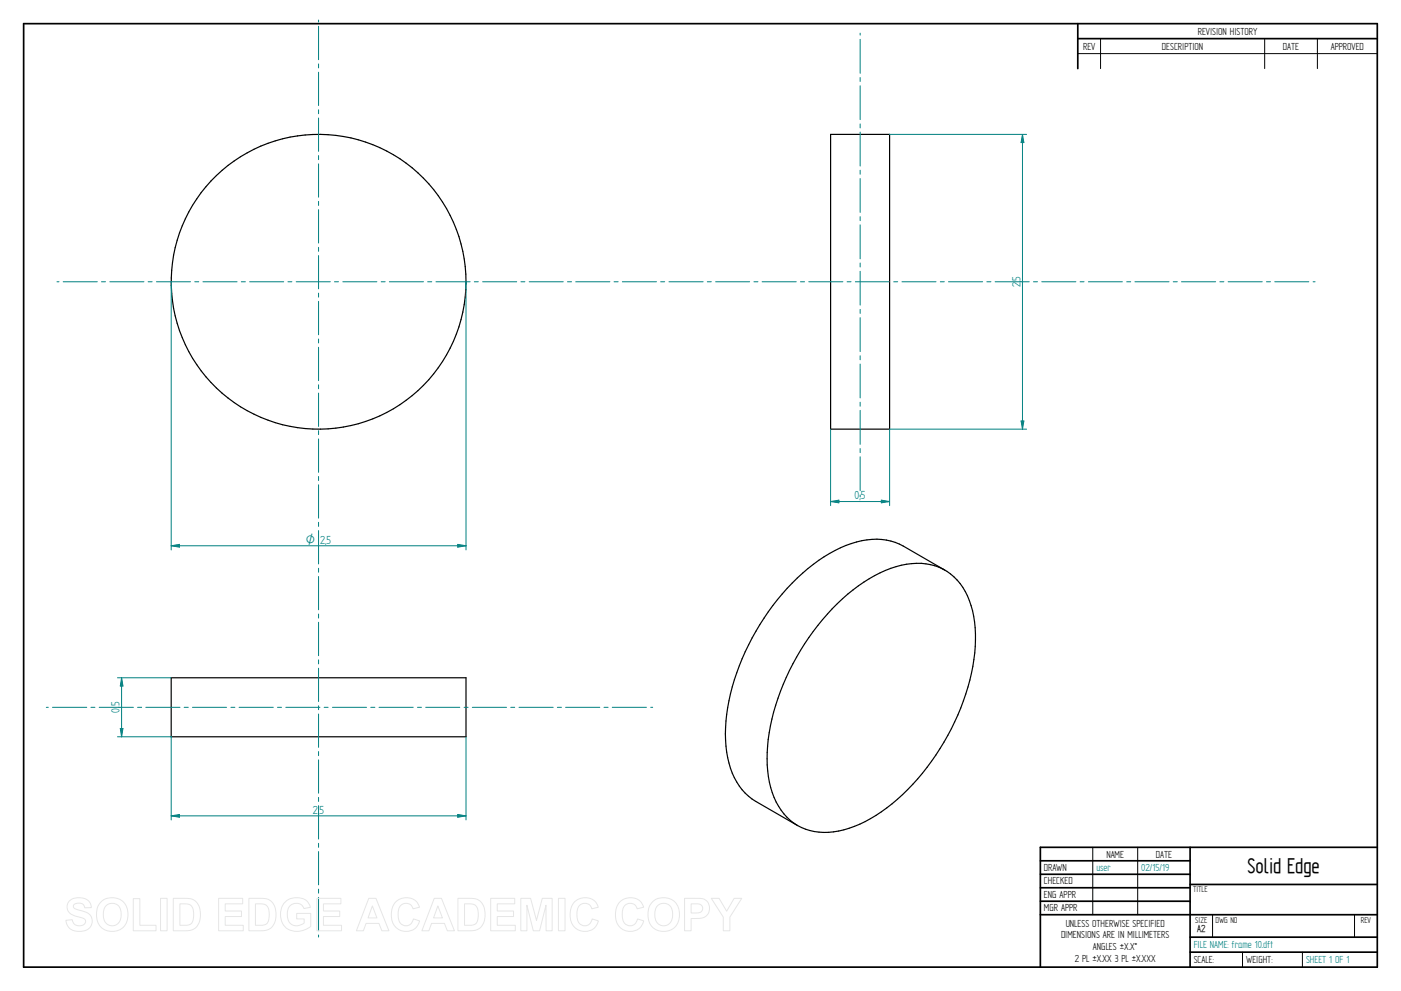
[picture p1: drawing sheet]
<svg xmlns="http://www.w3.org/2000/svg" width="594mm" height="420mm" viewBox="0 0 594 420" stroke-linecap="round" stroke-linejoin="round" font-family="sans-serif">
<g fill="none" stroke="#000" stroke-width=".72">
<path d="M10 10h574v400h-574zM457 10v19.1M457 16.4h127M504.6 359.2v50.8M584 359.2h-142.9v50.8M441.1 365h63.5M441.1 370.7h63.5M441.1 376.4h63.5M504.6 375h79.4M441.1 382.1h63.5M441.1 387.8h142.9M504.6 397.3h79.4"/>
<path d="M504.6 403.7h79.4"/>
</g>
<path d="M466.7 16.4v12.7M536.3 16.4v12.7M558.6 16.4v12.7M457 22.7h127M463.4 359.2v28.6M482.4 359.2v28.6M514.2 387.9v9.4M574.4 387.9v9.4M526.9 403.7v6.3M552.3 403.7v6.3" fill="none" stroke="#000" stroke-width=".42"/>
<g fill="none" stroke="#000" stroke-width=".51">
<path d="M352.2 57h25v124.9h-25zM352.9 258.1a60 60 0 0 1 31.5-18.9 23.1 23.1 0 0 1 27.4 17.6 63.6 63.6 0 0 1-2.3 37.4 100.5 100.5 0 0 1-35.7 50 41.3 41.3 0 0 1-26.5 8.6 22.7 22.7 0 0 1-19.8-16.7 62.1 62.1 0 0 1 1.4-37.1 106.2 106.2 0 0 1 24-40.9zM400.7 241.8l-17.7-10.3a27.7 27.7 0 0 0-24.3-.2 80.5 80.5 0 0 0-34.7 30.8 90.5 90.5 0 0 0-16.3 51.7 31.9 31.9 0 0 0 9.8 23.8l3 2.2 17.7 10.2M72.6 287.4h125v25h-125z"/>
<circle cx="135.1" cy="119.5" r="62.5"/>
</g>
<g fill="none" stroke="#008080" stroke-width=".42">
<path d="M135.1 8.5v.9M135.1 11.1v14.2M364.7 14.1v.8M364.7 16.7v14.4M135.1 27.1v1.7M135.1 30.6v14.1M364.7 32.9v1.6M364.7 36.4v14.3M135.1 46.5v1.7M135.1 50v14.2M364.7 52.5v1.7M364.7 56v14.4"/>
<path d="M135.1 66v1.7M135.1 69.5v14.1M364.7 72.2v1.7M364.7 75.7v14.3M135.1 85.4v1.7M135.1 88.9v14.1M364.7 91.9v1.7M364.7 95.3v14.4M24.2 119.5h.8M26.8 119.5h14.5M43 119.5h1.7M46.6 119.5h14.4"/>
<path d="M62.8 119.5h1.7M66.3 119.5h14.5M72.6 119.5v113.7M82.6 119.5h1.7M86.1 119.5h14.4M102.3 119.5h1.7M105.8 119.5h14.5M122.1 119.5h1.7M125.6 119.5h14.5M135.1 104.9v1.7M135.1 108.3v14.2M141.9 119.5h1.6"/>
<path d="M145.4 119.5h14.4M161.6 119.5h1.7M165.1 119.5h14.5M181.3 119.5h1.8M184.9 119.5h14.4M197.6 119.5v113.7M201.1 119.5h1.7M204.6 119.5h14.5M220.9 119.5h1.7M224.4 119.5h14.4M240.7 119.5h1.7M244.1 119.5h14.5"/>
<path d="M260.4 119.5h1.7M263.9 119.5h14.5M280.2 119.5h1.6M283.7 119.5h14.4M299.9 119.5h1.7M303.4 119.5h14.5M319.7 119.5h1.7M323.2 119.5h14.4M339.4 119.5h1.8M342.9 119.5h14.5M359.2 119.5h1.7M362.7 119.5h14.5"/>
<path d="M364.7 111.5v1.7M364.7 115v14.4M379 119.5h1.7M382.5 119.5h14.4M398.7 119.5h1.7M402.2 119.5h14.5M418.5 119.5h1.7M422 119.5h14.4M438.2 119.5h1.7M441.7 119.5h14.5M458 119.5h1.7M461.5 119.5h14.4"/>
<path d="M477.8 119.5h1.7M481.2 119.5h14.5M497.5 119.5h1.7M501 119.5h14.5M517.3 119.5h1.7M520.8 119.5h14.5M537 119.5h1.7M540.5 119.5h14.5M556.8 119.5h.9M135.1 124.3v1.7M135.1 127.8v14.1M364.7 131.2v1.7"/>
<path d="M364.7 134.7v14.4M135.1 143.7v1.7M135.1 147.2v14.2M364.7 150.8v1.7M364.7 154.3v14.4M135.1 163.2v1.6M135.1 166.7v14.1M364.7 170.5v1.7M364.7 174v14.4M135.1 182.6v1.7M135.1 186.1v14.1M364.7 190.2v1.7"/>
<path d="M364.7 193.7v14.3M135.1 202v1.8M135.1 205.5v14.2M364.7 209.8v.9M72.6 231.4l3.5-.6v1.2zM135.1 221.4v1.8M135.1 225v14.1M135.1 240.9v1.7M135.1 244.4v14.1M135.1 260.3v1.7M135.1 263.8v14.2M135.1 279.8v1.7"/>
<path d="M19.6 299.9h.9M22.3 299.9h14.5M38.6 299.9h1.7M42.1 299.9h14.5M58.3 299.9h1.8M61.8 299.9h14.5M78.1 299.9h1.7M81.6 299.9h14.5M97.9 299.9h1.7M101.4 299.9h14.5M117.7 299.9h1.7M121.2 299.9h14.5"/>
<path d="M135.1 283.3v14.1M135.1 299.2v1.7M137.4 299.9h1.7M141 299.9h14.4M157.2 299.9h1.8M160.7 299.9h14.5M177 299.9h1.7M180.5 299.9h14.5M196.8 299.9h1.7M200.3 299.9h14.5M216.6 299.9h1.7M220.1 299.9h14.5"/>
<path d="M236.3 299.9h1.8M239.9 299.9h14.4M256.1 299.9h1.7M259.6 299.9h14.5M275.9 299.9h.9M135.1 302.7v14.2M135.1 318.6v1.8M135.1 322.2v14.1M135.1 338.1v1.7M135.1 341.6v14.1M135.1 357.5v1.7M135.1 361v14.2"/>
<path d="M135.1 377v1.7M135.1 380.4v14.2M135.1 396.4v.9"/>
</g>
<path d="M72.6 231.4l3.5-.6v1.2z" fill="#008080"/>
<path d="M194.1 230.8l3.5 .6-3.5 .6z" fill="none" stroke="#008080" stroke-width=".42"/>
<path d="M194.1 230.8l3.5 .6-3.5 .6z" fill="#008080"/>
<path d="M352.2 181.9v32.5M377.2 181.9v32.5M352.2 212.6l3.5-.6v1.2zM72.6 231.4h125" fill="none" stroke="#008080" stroke-width=".42"/>
<path d="M352.2 212.6l3.5-.6v1.2z" fill="#008080"/>
<path d="M373.7 212l3.5 .6-3.5 .6z" fill="none" stroke="#008080" stroke-width=".42"/>
<path d="M373.7 212l3.5 .6-3.5 .6z" fill="#008080"/>
<path d="M377.2 57h58.1M433 178.5h1.2l-.6 3.4zM377.2 181.9h58.1M352.2 212.6h25" fill="none" stroke="#008080" stroke-width=".42"/>
<path d="M433 178.5h1.2l-.6 3.4z" fill="#008080"/>
<path d="M433.6 57l.6 3.5h-1.2z" fill="none" stroke="#008080" stroke-width=".42"/>
<path d="M433.6 57l.6 3.5h-1.2z" fill="#008080"/>
<path d="M433.6 57v124.9M49.8 287.4h22.8M51.6 287.4l.5 3.5h-1.1zM49.8 312.4h22.8" fill="none" stroke="#008080" stroke-width=".42"/>
<path d="M51.6 287.4l.5 3.5h-1.1z" fill="#008080"/>
<path d="M51 308.9h1.1l-.5 3.5z" fill="none" stroke="#008080" stroke-width=".42"/>
<path d="M51 308.9h1.1l-.5 3.5z" fill="#008080"/>
<path d="M51.6 287.4v25M72.6 312.4v35.2M197.6 312.4v35.2M72.6 345.9l3.5-.6v1.2z" fill="none" stroke="#008080" stroke-width=".42"/>
<path d="M72.6 345.9l3.5-.6v1.2z" fill="#008080"/>
<path d="M194.1 345.3l3.5 .6-3.5 .6z" fill="none" stroke="#008080" stroke-width=".42"/>
<path d="M194.1 345.3l3.5 .6-3.5 .6z" fill="#008080"/>
<path d="M72.6 345.9h125" fill="none" stroke="#008080" stroke-width=".42"/>
<g fill="none" stroke="#e6e6e6" stroke-width=".42">
<path d="M29.6 381.8a6.5 6.5 0 0 1 8.5 .8l.6 2.2-2.8 .1a2.7 2.7 0 0 0-2.1-2 2.7 2.7 0 0 0-2.7 1.1 1.87 1.87 0 0 0 2.2 1.8l1.4 .4a4.4 4.4 0 0 1 4 6.2 6.4 6.4 0 0 1-9.1 1.3l-1.2-1.8-.5-1.7 2.7-.3a2.94 2.94 0 0 0 2.6 2.6 2.94 2.94 0 0 0 3.1-1.9 2.67 2.67 0 0 0-2.9-1.8 4.9 4.9 0 0 1-5-4.3l.4-1.6zM42.8 382.4a6.9 6.9 0 0 1 8.3-.8 6.9 6.9 0 0 1 3 7.7 6.7 6.7 0 0 1-8 5.5 6.7 6.7 0 0 1-5.1-8.3 6.1 6.1 0 0 1 1.8-4.1zM44.8 384.2a3.9 3.9 0 0 1 4.6-.8 3.9 3.9 0 0 1 2 4.3 3.8 3.8 0 0 1-1.9 4.3 3.8 3.8 0 0 1-4.6-.7 6.6 6.6 0 0 1-.1-7.1zM56.5 381h2.8v11.3h6.9v2.3h-9.7zM68.1 380.9h2.8v13.7h-2.8zM73.5 380.9h5a5.9 5.9 0 0 1 6.5 7 5.9 5.9 0 0 1-6.3 6.7h-5.2zM76.3 383.2h1.8a3.4 3.4 0 0 1 4 3.9v1.2a3.2 3.2 0 0 1-3.8 4h-2zM92.7 380.9h10.2v2.3h-7.4v3h6.9v2.4h-6.9v3.7h7.7v2.3h-10.5zM105.5 380.9h5.1a5.9 5.9 0 0 1 6.4 7 5.9 5.9 0 0 1-6.3 6.7h-5.2zM108.3 383.2h1.9a3.4 3.4 0 0 1 4 3.9v1.2a3.2 3.2 0 0 1-3.8 4h-2.1zM120.9 382.4a7.3 7.3 0 0 1 9.7 .1l1 2.2-2.7 .5a3.7 3.7 0 0 0-4.6-2 3.7 3.7 0 0 0-2.5 4.4 4.2 4.2 0 0 0 2.2 4.5 4.2 4.2 0 0 0 5-.8v-1.7h-3.2v-2.3h6v5.4a8.1 8.1 0 0 1-11.8-.8 8.3 8.3 0 0 1 .9-9.5zM134.4 380.9h10.2v2.3h-7.4v3h6.9v2.4h-6.9v3.7h7.6v2.3h-10.4z"/>
<path d="M156.4 380.9h3l5.5 13.7h-3l-1.2-3.1h-5.5l-1.1 3.1h-3zM157.9 384.1l1.9 5.1h-3.7zM167.7 382.5a6 6 0 0 1 10.2 2.1l-2.8 .7a3.2 3.2 0 0 0-3.9-2.2 3.2 3.2 0 0 0-2.4 3.8 4.6 4.6 0 0 0 2.5 5.5 3.2 3.2 0 0 0 4-2.8l2.6 .8a6.1 6.1 0 0 1-7.2 4.3 6.1 6.1 0 0 1-4.8-6.8 7.7 7.7 0 0 1 1.8-5.4zM184.1 380.9h3.1l5.5 13.7h-3l-1.2-3.1h-5.5l-1.1 3.1h-3zM185.7 384.1l1.9 5.1h-3.8zM194.2 380.9h5a5.9 5.9 0 0 1 6.5 7 5.9 5.9 0 0 1-6.3 6.7h-5.2zM197 383.2h1.8a3.4 3.4 0 0 1 4 3.9v1.2a3.2 3.2 0 0 1-3.8 4h-2zM208.1 380.9h10.2v2.3h-7.4v3h6.9v2.4h-6.9v3.7h7.6v2.3h-10.4zM220.8 380.9h4.2l2.5 9.3 2.4-9.3h4.2v13.7h-2.5l-.1-10.8-2.7 10.8h-2.7l-2.7-10.8v10.8h-2.6zM236.8 380.9h2.8v13.7h-2.8zM243.5 382.5a6 6 0 0 1 10.2 2.1l-2.8 .7a3.2 3.2 0 0 0-3.8-2.2 3.2 3.2 0 0 0-2.4 3.8 4.6 4.6 0 0 0 2.4 5.5 3.2 3.2 0 0 0 4-2.8l2.6 .8a6.1 6.1 0 0 1-7.2 4.3 6.1 6.1 0 0 1-4.7-6.8 7.7 7.7 0 0 1 1.7-5.4zM262.7 382.5a6 6 0 0 1 10.2 2.1l-2.7 .7a3.2 3.2 0 0 0-3.9-2.2 3.2 3.2 0 0 0-2.4 3.8 4.6 4.6 0 0 0 2.4 5.5 3.2 3.2 0 0 0 4-2.8l2.7 .8a6.1 6.1 0 0 1-7.2 4.3 6.1 6.1 0 0 1-4.8-6.8 7.7 7.7 0 0 1 1.7-5.4z"/>
<path d="M276.7 382.4a6.9 6.9 0 0 1 8.3-.8 6.9 6.9 0 0 1 3 7.7 6.7 6.7 0 0 1-8.1 5.5 6.7 6.7 0 0 1-5.1-8.3 6.1 6.1 0 0 1 1.9-4.1zM278.7 384.2a3.9 3.9 0 0 1 4.6-.8 3.9 3.9 0 0 1 1.9 4.3 3.8 3.8 0 0 1-1.8 4.3 3.8 3.8 0 0 1-4.7-.7 6.6 6.6 0 0 1 0-7.1zM290.3 380.9h5.2a4.4 4.4 0 0 1 5.4 4.3 4.4 4.4 0 0 1-5.4 4.2h-2.4v5.2h-2.8zM293.1 383.2h1.8a2.1 2.1 0 0 1 2.6 .6 2.1 2.1 0 0 1 0 2.6 3.4 3.4 0 0 1-2.9 .7h-1.5zM301.6 380.9h3.3l3.2 5.4 3.2-5.4h3.2l-5 7.9v5.8h-2.8v-5.8z"/>
</g>
<text font-size="10.1" x="529" y="370.2">Solid Edge</text>
<g font-size="5.6" fill="#008080">
<text x="432.7" y="121.8" transform="rotate(-90 432.7 121.8)">2,5</text>
<text x="362.4" y="211.8">0,5</text>
<text x="135.7" y="230.5">2,5</text>
<text x="50.7" y="302.2" transform="rotate(-90 50.7 302.2)">0,5</text>
<text x="132.7" y="345">2,5</text>
</g>
<text font-size="5.4" fill="#008080" x="129.7" y="230.5">O</text>
<g font-size="4.9">
<text x="507.9" y="14.7">REVISION HISTORY</text>
<text x="459.3" y="21">REV</text>
<text x="492.7" y="21">DESCRIPTION</text>
<text x="544" y="21">DATE</text>
<text x="564.3" y="21">APPROVED</text>
<text x="469.1" y="363.6">NAME</text>
<text x="490.1" y="363.6">DATE</text>
<text x="442.7" y="369.3">DRAWN</text>
<text x="442.7" y="375">CHECKED</text>
<text x="442.7" y="380.7">ENG APPR</text>
<text x="442.7" y="386.4">MGR APPR</text>
<text x="451.9" y="392.9">UNLESS OTHERWISE SPECIFIED</text>
<text x="449.9" y="397.9">DIMENSIONS ARE IN MILLIMETERS</text>
<text x="455.7" y="407.8">2 PL ±X.XX 3 PL ±X.XXX</text>
<text x="463.5" y="402.9">ANGLES ±X.X°</text>
<text x="506.2" y="408.3">SCALE:</text>
<text x="528.4" y="408.3">WEIGHT:</text>
</g>
<g font-size="4.9" fill="#008080">
<text x="464.9" y="369.3">user</text>
<text x="483.9" y="369.3">02/15/19</text>
<text x="506.2" y="402">FILE NAME: frame 10.dft</text>
<text x="553.8" y="408.4">SHEET 1 OF 1</text>
</g>
<text font-size="4.8" x="507.7" y="395.3">A2</text>
<g font-size="4.1">
<text x="505.9" y="378.3">TITLE</text>
<text x="506.9" y="391.1">SIZE</text>
<text x="515.4" y="391.1">DWG NO</text>
<text x="577" y="391.1">REV</text>
</g>
</svg>
